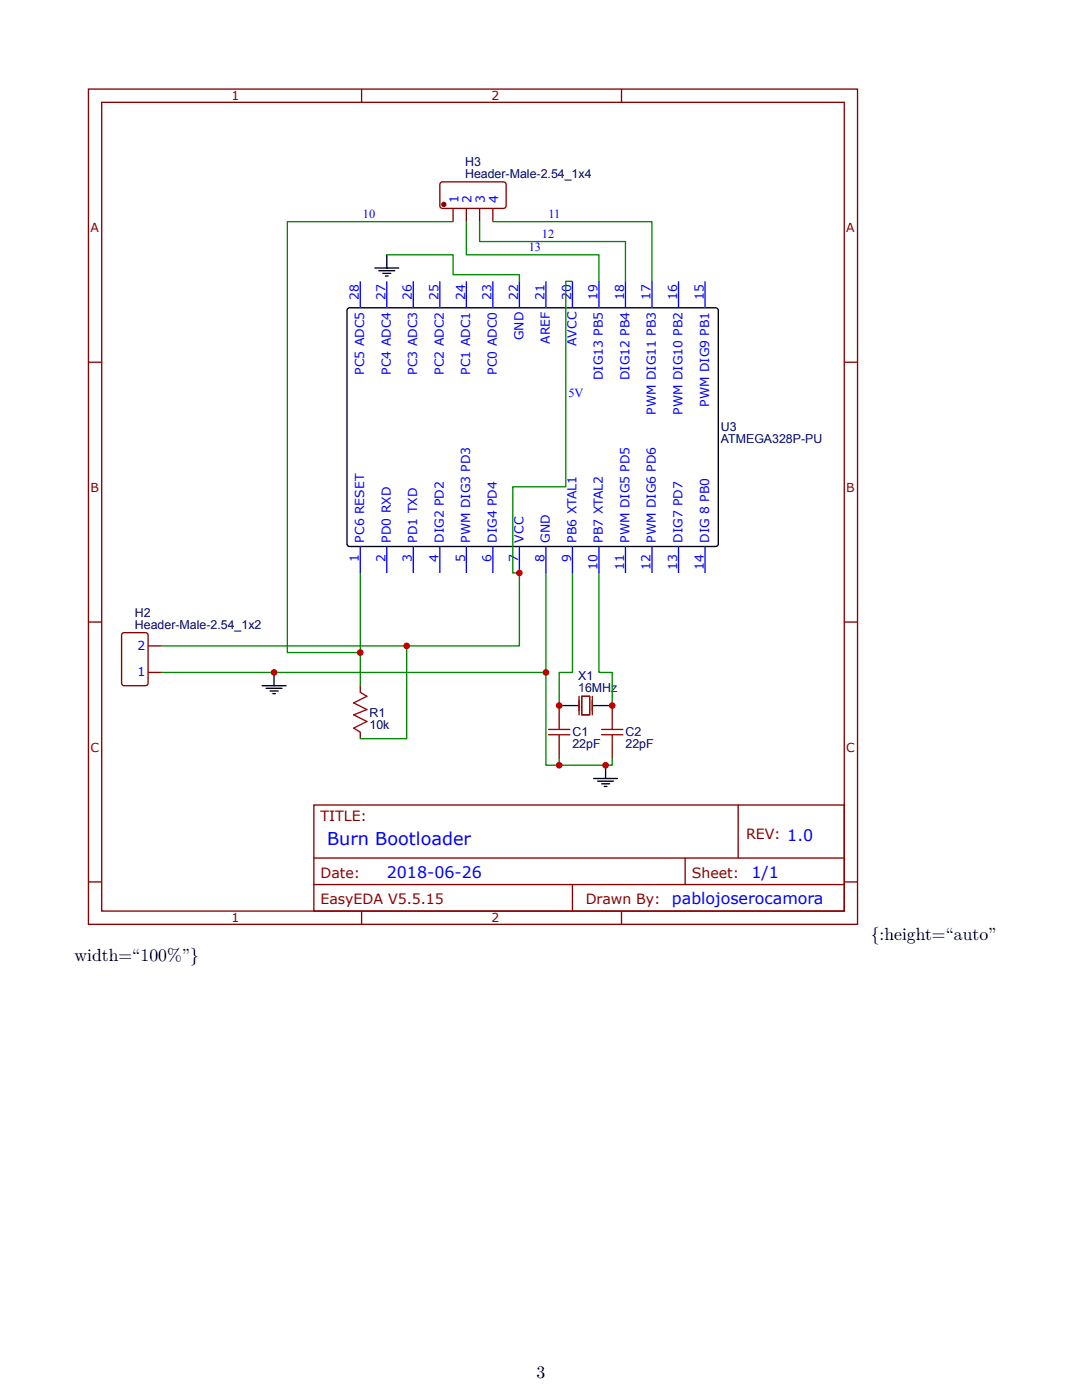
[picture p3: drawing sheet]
<svg xmlns="http://www.w3.org/2000/svg" width="216mm" height="279mm" viewBox="0 0 216 279" stroke-linecap="round" stroke-linejoin="round" font-family="sans-serif">
<g fill="none" stroke="#800" stroke-width=".26">
<path d="M17.6 17.8h153.5v166.7h-153.5zM72.2 17.8v2.6M124 17.8v2.6M20.3 20.4h148.2v161.4h-148.2zM88 36.4h12.7l.3 .4-.1 4.5-.4 .3-12.5-.1-.2-.4v-4.3zM90.4 41.6v2.6M93.1 41.6v2.6M95.7 41.6v2.6M98.3 41.6v2.6M17.6 72.3h2.7M168.5 72.3h2.6M17.6 124.1h2.7"/>
<path d="M24.3 126.5l.5-.2h4.2l.5 .2 .1 9.8-.3 .5h-4.5l-.5-.2zM29.6 134.2h2.6M29.6 128.9h2.6M71.9 136.8v1.4M168.5 124.1h2.6M71.9 146.1v1.3M111.6 140.8v2.7M111.6 148.8v2.6M122.2 140.8v2.7M122.2 148.8v2.6M17.6 176h2.7M62.6 160.7h105.9v21.1h-105.9z"/>
<path d="M62.6 171.2h105.9M62.6 176.5h105.9M114.2 176.5v5.3M136.7 171.2v5.3M147.3 160.7v10.5M168.5 176h2.6M72.2 181.8v2.7M124 181.8v2.7"/>
</g>
<path d="M71.9 138.2l1.3 .8-2.6 1.3 2.6 1.3-2.6 1.1 2.6 1.3-2.6 1.3 1.3 .8M109.5 146.6h4.2M109.5 145.6h4.2M111.6 143.5v2.1M111.6 146.6v2.2M120 146.6h4.3M120 145.6h4.3M122.2 143.5v2.1M122.2 146.6v2.2" fill="none" stroke="#a00000" stroke-width=".26"/>
<path d="M111.6 140.8h3.9M118.2 140.8h4" fill="none" stroke="#000" stroke-width=".26"/>
<path d="M115.5 139v3.7M116.1 139h1.6v3.7h-1.6zM118.2 139v3.7" fill="none" stroke="#810" stroke-width=".26"/>
<path d="M90.4 44.2h-33.1v86h14.6M71.9 114.4v22.4M103.6 114.4v14.5h-71.4M108.9 114.4v19.8h-76.7M114.2 114.4v19.8h-2.6v6.6M119.5 114.4v19.8h2.7v6.6M111.6 151.4v1.3h10.6v-1.3" fill="none" stroke="#080" stroke-width=".26"/>
<circle cx="88.6" cy="40.8" r=".4" fill="#800" stroke="#800" stroke-width=".26"/>
<path d="M69.5 61.5h73.6l.2 .5v46.8l-.5 .3-73.3-.1-.3-.5v-46.5z" fill="#fff" stroke="#000" stroke-width=".26"/>
<g fill="none" stroke="#00f" stroke-width=".26">
<path d="M71.9 56.1v5.3M77.2 56.1v5.3M82.5 56.1v5.3M87.8 56.1v5.3M93.1 56.1v5.3M98.3 56.1v5.3M103.6 56.1v5.3M108.9 56.1v5.3M114.2 56.1v5.3M119.5 56.1v5.3M124.8 56.1v5.3M130.1 56.1v5.3"/>
<path d="M135.4 56.1v5.3M140.7 56.1v5.3M71.9 109.1v5.3M77.2 109.1v5.3M82.5 109.1v5.3M87.8 109.1v5.3M93.1 109.1v5.3M98.3 109.1v5.3M103.6 109.1v5.3M108.9 109.1v5.3M114.2 109.1v5.3M119.5 109.1v5.3"/>
<path d="M124.8 109.1v5.3M130.1 109.1v5.3M135.4 109.1v5.3M140.7 109.1v5.3"/>
</g>
<path d="M77.2 50.9h13.2v3.9h13.2v1.3M93.1 44.2v6.7h26.4v5.2M95.7 44.2v4h29.1v7.9M98.3 44.2h31.8v11.9M114.2 56.1h-1.3v41.1h-10.6v17.2h1.3M81.1 128.9v18.5h-9.2M108.9 134.2v18.5h2.7" fill="none" stroke="#080" stroke-width=".26"/>
<g fill="none" stroke="#000" stroke-width=".26">
<path d="M74.8 53.5h4.8M75.6 54h3.2M76.4 54.6h1.6M76.9 55.1h.5M77.2 50.9v2.6M52.3 136.8h4.8M53.1 137.4h3.2M53.9 137.9h1.6M54.4 138.4h.6M54.7 134.2v2.6M118.5 155.4h4.7M119.2 155.9h3.2"/>
<path d="M120 156.4h1.6M120.6 157h.5M120.8 152.7v2.7"/>
</g>
<g fill="#c00">
<circle cx="81.1" cy="128.9" r=".66"/>
<circle cx="71.9" cy="130.2" r=".66"/>
<circle cx="111.6" cy="140.8" r=".66"/>
<circle cx="122.2" cy="140.8" r=".66"/>
<circle cx="103.6" cy="114.4" r=".66"/>
<circle cx="108.9" cy="134.2" r=".66"/>
<circle cx="111.6" cy="152.7" r=".66"/>
<circle cx="54.7" cy="134.2" r=".66"/>
<circle cx="120.8" cy="152.7" r=".66"/>
</g>
<text font-size="3.5" fill="#00f" x="65.3" y="168.6">Burn Bootloader</text>
<g font-size="3.5">
<text x="14.9" y="191.7">width=“100%”}</text>
<text x="173.8" y="187.5">{:height=“auto”</text>
<text x="107.1" y="274.9">3</text>
</g>
<g font-size="3.2" fill="#00f">
<text x="77.2" y="175.2">2018-06-26</text>
<text x="149.9" y="175.2">1/1</text>
<text x="134.1" y="180.5">pablojoserocamora</text>
</g>
<g font-size="2.8" fill="#800">
<text x="63.9" y="163.8">TITLE:</text>
<text x="148.9" y="167.5">REV: 1.0</text>
<text x="63.9" y="175.2">Date:</text>
<text x="138" y="175.2">Sheet:</text>
<text x="63.9" y="180.5">EasyEDA V5.5.15</text>
<text x="116.9" y="180.5">Drawn By:</text>
</g>
<g font-size="2.5" fill="#800">
<text x="46.2" y="20">1</text>
<text x="98.1" y="20">2</text>
<text x="18" y="46.4">A</text>
<text x="168.9" y="46.4">A</text>
<text x="18" y="98.2">B</text>
<text x="168.9" y="98.2">B</text>
<text x="18" y="150.1">C</text>
<text x="168.9" y="150.1">C</text>
<text x="46.2" y="184.1">1</text>
<text x="98.1" y="184.1">2</text>
</g>
<g font-size="2.5" fill="#000080">
<text x="92.8" y="35.5">Header-Male-2.54_1x4</text>
<text x="92.8" y="33.1">H3</text>
<text x="143.9" y="88.5">ATMEGA328P-PU</text>
<text x="143.9" y="86.1">U3</text>
<text x="26.9" y="125.5">Header-Male-2.54_1x2</text>
<text x="26.9" y="123.1">H2</text>
<text x="115.4" y="135.8">X1</text>
<text x="73.7" y="143">R1</text>
<text x="115.4" y="138.2">16MHz</text>
<text x="73.7" y="145.4">10k</text>
<text x="114.2" y="149.3">22pF</text>
<text x="114.2" y="147">C1</text>
<text x="124.8" y="149.3">22pF</text>
<text x="124.8" y="147">C2</text>
</g>
<g font-size="2.5" fill="#00f">
<text x="91.5" y="40.6" transform="rotate(-90 91.5 40.6)">1</text>
<text x="94.1" y="40.6" transform="rotate(-90 94.1 40.6)">2</text>
<text x="96.8" y="40.6" transform="rotate(-90 96.8 40.6)">3</text>
<text x="99.4" y="40.6" transform="rotate(-90 99.4 40.6)">4</text>
<text x="72.4" y="43.6">10</text>
<text x="108.1" y="47.5">12</text>
<text x="109.5" y="43.6">11</text>
<text x="105.5" y="50.2">13</text>
<text x="71.6" y="59.8" transform="rotate(-90 71.6 59.8)">28</text>
<text x="76.9" y="59.8" transform="rotate(-90 76.9 59.8)">27</text>
<text x="82.2" y="59.8" transform="rotate(-90 82.2 59.8)">26</text>
<text x="87.5" y="59.8" transform="rotate(-90 87.5 59.8)">25</text>
<text x="92.8" y="59.8" transform="rotate(-90 92.8 59.8)">24</text>
<text x="98.1" y="59.8" transform="rotate(-90 98.1 59.8)">23</text>
<text x="103.4" y="59.8" transform="rotate(-90 103.4 59.8)">22</text>
<text x="108.7" y="59.8" transform="rotate(-90 108.7 59.8)">21</text>
<text x="114" y="59.8" transform="rotate(-90 114 59.8)">20</text>
<text x="119.2" y="59.8" transform="rotate(-90 119.2 59.8)">19</text>
<text x="124.5" y="59.8" transform="rotate(-90 124.5 59.8)">18</text>
<text x="129.8" y="59.8" transform="rotate(-90 129.8 59.8)">17</text>
<text x="135.1" y="59.8" transform="rotate(-90 135.1 59.8)">16</text>
<text x="140.4" y="59.8" transform="rotate(-90 140.4 59.8)">15</text>
<text x="104.4" y="67.9" transform="rotate(-90 104.4 67.9)">GND</text>
<text x="109.7" y="68.6" transform="rotate(-90 109.7 68.6)">AREF</text>
<text x="115" y="69" transform="rotate(-90 115 69)">AVCC</text>
<text x="72.7" y="74.8" transform="rotate(-90 72.7 74.8)">PC5 ADC5</text>
<text x="78" y="74.8" transform="rotate(-90 78 74.8)">PC4 ADC4</text>
<text x="83.3" y="74.8" transform="rotate(-90 83.3 74.8)">PC3 ADC3</text>
<text x="88.6" y="74.8" transform="rotate(-90 88.6 74.8)">PC2 ADC2</text>
<text x="93.8" y="74.8" transform="rotate(-90 93.8 74.8)">PC1 ADC1</text>
<text x="99.1" y="74.8" transform="rotate(-90 99.1 74.8)">PC0 ADC0</text>
<text x="120.3" y="75.8" transform="rotate(-90 120.3 75.8)">DIG13 PB5</text>
<text x="125.6" y="75.8" transform="rotate(-90 125.6 75.8)">DIG12 PB4</text>
<text x="113.4" y="79.3">5V</text>
<text x="130.9" y="82.7" transform="rotate(-90 130.9 82.7)">PWM DIG11 PB3</text>
<text x="136.2" y="82.7" transform="rotate(-90 136.2 82.7)">PWM DIG10 PB2</text>
<text x="141.5" y="81.2" transform="rotate(-90 141.5 81.2)">PWM DIG9 PB1</text>
<text x="71.6" y="112.2" transform="rotate(-90 71.6 112.2)">1</text>
<text x="72.7" y="108.3" transform="rotate(-90 72.7 108.3)">PC6 RESET</text>
<text x="76.9" y="112.2" transform="rotate(-90 76.9 112.2)">2</text>
<text x="78" y="108.3" transform="rotate(-90 78 108.3)">PD0 RXD</text>
<text x="82.2" y="112.2" transform="rotate(-90 82.2 112.2)">3</text>
<text x="83.3" y="108.3" transform="rotate(-90 83.3 108.3)">PD1 TXD</text>
<text x="87.5" y="112.2" transform="rotate(-90 87.5 112.2)">4</text>
<text x="88.6" y="108.3" transform="rotate(-90 88.6 108.3)">DIG2 PD2</text>
<text x="92.8" y="112.2" transform="rotate(-90 92.8 112.2)">5</text>
<text x="93.8" y="108.3" transform="rotate(-90 93.8 108.3)">PWM DIG3 PD3</text>
<text x="98.1" y="112.2" transform="rotate(-90 98.1 112.2)">6</text>
<text x="99.1" y="108.3" transform="rotate(-90 99.1 108.3)">DIG4 PD4</text>
<text x="103.4" y="112.2" transform="rotate(-90 103.4 112.2)">7</text>
<text x="104.4" y="108.3" transform="rotate(-90 104.4 108.3)">VCC</text>
<text x="108.7" y="112.2" transform="rotate(-90 108.7 112.2)">8</text>
<text x="109.7" y="108.3" transform="rotate(-90 109.7 108.3)">GND</text>
<text x="114" y="112.2" transform="rotate(-90 114 112.2)">9</text>
<text x="115" y="108.3" transform="rotate(-90 115 108.3)">PB6 XTAL1</text>
<text x="119.2" y="113.8" transform="rotate(-90 119.2 113.8)">10</text>
<text x="120.3" y="108.3" transform="rotate(-90 120.3 108.3)">PB7 XTAL2</text>
<text x="124.5" y="113.8" transform="rotate(-90 124.5 113.8)">11</text>
<text x="125.6" y="108.3" transform="rotate(-90 125.6 108.3)">PWM DIG5 PD5</text>
<text x="129.8" y="113.8" transform="rotate(-90 129.8 113.8)">12</text>
<text x="130.9" y="108.3" transform="rotate(-90 130.9 108.3)">PWM DIG6 PD6</text>
<text x="135.1" y="113.8" transform="rotate(-90 135.1 113.8)">13</text>
<text x="136.2" y="108.3" transform="rotate(-90 136.2 108.3)">DIG7 PD7</text>
<text x="140.4" y="113.8" transform="rotate(-90 140.4 113.8)">14</text>
<text x="141.5" y="108.3" transform="rotate(-90 141.5 108.3)">DIG 8 PB0</text>
<text x="27.5" y="129.7">2</text>
<text x="27.5" y="135">1</text>
</g>
</svg>
